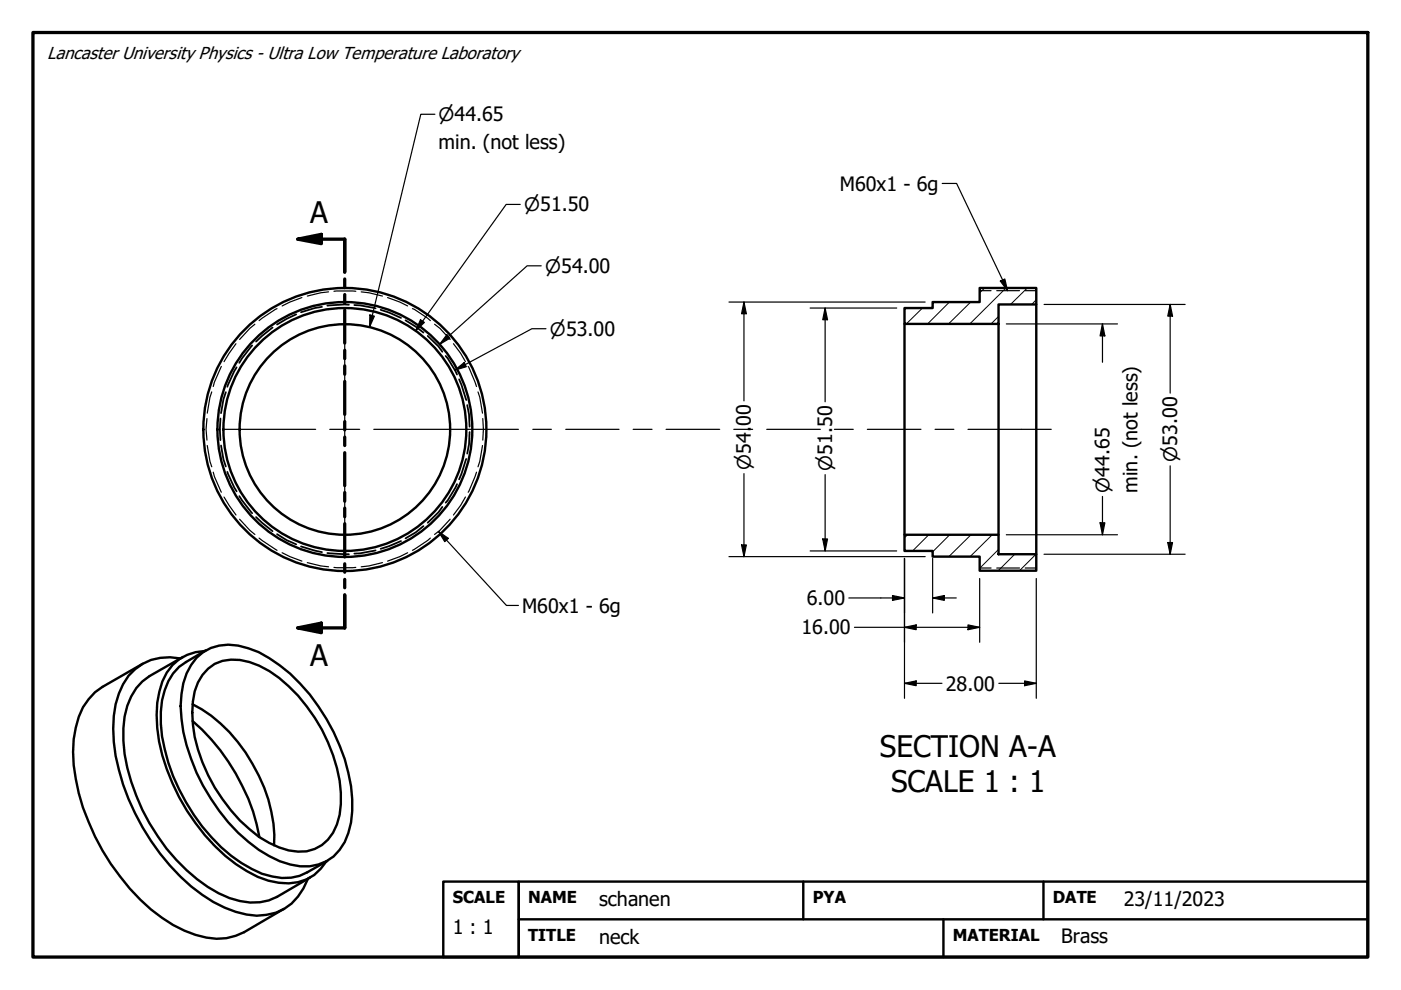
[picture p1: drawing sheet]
<svg xmlns="http://www.w3.org/2000/svg" width="297mm" height="210mm" viewBox="0 0 297 210" stroke-linecap="round" stroke-linejoin="round" font-family="sans-serif">
<!-- layer: Hatch (ANSI) -->
<g fill="none" stroke="#000" stroke-width=".21">
<path d="M195.6 65.3l-3.4 3.4M201.3 64l-4.6 4.7M205.8 64l-4.7 4.7M208.8 61.1l-1.1 1M211.7 67.1l-1.6 1.6M213.3 61.1l-7.7 7.6M217.8 61.1l-3.6 3.5M219.7 63.5l-.9 1.1M192.4 113.4l-.6 .6M196.9 113.4l-3.4 3.4M201.4 113.4l-3.7 3.6M205.9 113.4l-4.7 4.6"/>
<path d="M210.4 113.4l-4.7 4.6M211.7 116.5l-4 4M215.1 117.5l-3.5 3.5M219.6 117.5l-3.4 3.5"/>
</g>
<!-- layer: Hidden (ANSI) -->
<g fill="none" stroke="#000" stroke-width=".38">
<path d="M50.2 77.9l-2 4.1M53.5 73.3l-2.2 2.7-.6 .9M57.8 69.4l-3.5 3M62.8 66.6l-2 1-2.1 1.2M68.3 65.1l-1.6 .2-2.9 .9M74 64.6l-4.6 .2M75.1 64.7h1.2l3.3 .7M80.7 65.7l1.8 .6 2.5 1.1M86 67.9l2.1 1.4 1.7 1.2M90.7 71.2l2.3 2.2 .8 1.2M94.5 75.5l.4 .5 2 3.4M46.7 88.7l-.1 2.3 .1 2.3"/>
<path d="M46.9 94.5l.5 2.9 .5 1.5M47.9 83.2l-.5 1.5-.5 2.9M97.3 80.4l1.6 4.4M98.9 97.3l-1.6 4.3M99.1 85.9l.3 2 .2 2.6M99.6 91.6l-.2 2.6-.3 2M48.2 100l2 4.2M50.7 105.2l2.8 3.6M54.3 109.6l3.5 3M58.7 113.3l2.1 1.2 2 .9M63.8 115.9l4.5 1.2M69.4 117.3l4.6 .2"/>
<path d="M79.6 116.7l-3.3 .6-1.2 .1M85 114.7l-4.3 1.7M89.8 111.5l-1.7 1.4-2.1 1.2M93.8 107.5l-.8 1.1-2.3 2.2M96.9 102.7l-2 3.4-.4 .5"/>
</g>
<!-- layer: Hidden Narrow (ANSI) -->
<g fill="none" stroke="#000" stroke-width=".25">
<path d="M46.9 77.7l-1.4 3.3-.3 1M50 72.9l-2.5 3.8M54 68.7l-1 .9-2.2 2.4M58.7 65.4l-3.8 2.6M64 63.1l-2.5 .9-1.7 .9M69.7 61.9l-1.7 .2-2.8 .7M70.8 61.8h4.6M76.6 61.9l1.6 .2 2.9 .7M82.2 63.1l2.6 .9 1.6 .9M87.4 65.4l3.8 2.6M92.1 68.7l1.2 .9 2.1 2.4M96.1 72.9l1.6 2 1 1.8"/>
<path d="M99.3 77.7l1.7 4.3M207.7 61.6h2.4M211.3 61.6h4.9M217.4 61.6h2.3M43.9 88.7l-.2 2.3 .2 2.3M43.9 94.5l.6 3.3 .4 1.2M44.9 83.1l-.4 1.1-.6 3.4M101.3 83.1l.4 1.1 .6 3.4M102.3 94.5l-.6 3.3-.4 1.2M102.4 88.7l.1 2.3-.1 2.3M45.2 100.1l.3 1 1.4 3.3M47.5 105.4l2.5 3.8"/>
<path d="M50.8 110.1l2.2 2.3 1 .9M54.9 114.1l3.8 2.6M59.8 117.2l1.7 .8 2.5 1M65.2 119.3l2.8 .7 1.7 .2M81.1 119.3l-2.9 .7-1.6 .2M86.4 117.2l-1.6 .8-2.6 1M91.2 114.1l-3.8 2.6M95.4 110.1l-2.1 2.3-1.2 .9M98.7 105.4l-1 1.8-1.6 2M101 100.1l-1.7 4.3M70.8 120.3h4.6M207.7 120.4h2.4"/>
<path d="M211.3 120.4h4.9M217.4 120.4h2.3"/>
</g>
<!-- layer: Visible (ANSI) -->
<g fill="none" stroke="#000" stroke-width=".51">
<path d="M191.8 65.3h5.9v-1.3h10v-2.9h12v3.5h-8v4.1h-19.9zM191.8 68.7v44.7M211.7 68.7v44.7M219.7 64.6v52.9M191.8 113.4h19.9v4.1h8v3.5h-12v-3h-10v-1.2h-5.9zM38.2 139.6a10.9 10.9 0 0 0-13 7.4 27.6 27.6 0 0 0 0 16.2 48.3 48.3 0 0 0 17.7 26.5 22.9 22.9 0 0 0 11.5 4.5 10.9 10.9 0 0 0 10.9-7.9M38.8 139.3l-7.1 4.1a13.1 13.1 0 0 0-5.5 11 36.6 36.6 0 0 0 4 17.3 39.6 39.6 0 0 0 16.2 17.7 13.1 13.1 0 0 0 12.3 .8l7.1-4.2M41.7 139.5a10.1 10.1 0 0 1 10.9-2.1 26.9 26.9 0 0 1 11 7.5 41 41 0 0 1 11.1 24.5 16.4 16.4 0 0 1-2.7 10.8 9.6 9.6 0 0 1-10.5 3.1 27.1 27.1 0 0 1-13.1-9 40.6 40.6 0 0 1-10.1-24.6 15.3 15.3 0 0 1 3.4-10.2zM43.5 138a9.9 9.9 0 0 0-9.7 8.7 30.6 30.6 0 0 0 2.8 19.4 40.7 40.7 0 0 0 15.7 18.6 14.1 14.1 0 0 0 12.7 1.8l1.6-1 1.4-1.3 1.2-1.6M43.6 137.9l-4.2 2.5a10 10 0 0 0-4.5 5.9 22.5 22.5 0 0 0 0 12.5 42.4 42.4 0 0 0 14.1 22.7 22.8 22.8 0 0 0 8.7 4.3 10 10 0 0 0 7.5-.9l4.2-2.4M30.2 140.8l-8.5 4.8a12.7 12.7 0 0 0-5.6 8.7 31.8 31.8 0 0 0 1.5 16.9 48.6 48.6 0 0 0 16.8 23.4 22.9 22.9 0 0 0 11.5 4.4l2.1-.1 2-.5 1.8-.8 8.4-4.9M40.8 149.3a31.9 31.9 0 0 1 14.1 15.1 30.1 30.1 0 0 1 3.2 14.8"/>
<path d="M40.8 152.9a43.5 43.5 0 0 1 14.2 24.6M44.1 141.8a8.6 8.6 0 0 1 8.8-1.4 25.2 25.2 0 0 1 12.1 9.4 35.1 35.1 0 0 1 7.3 18.3 13.8 13.8 0 0 1-2.8 9.9 8.2 8.2 0 0 1-8.3 2.3 21.5 21.5 0 0 1-10.3-6.3 36 36 0 0 1-10-20.4 17.4 17.4 0 0 1 1.1-8.9l.9-1.6z"/>
<circle cx="73.1" cy="91.1" r="22.3"/>
<circle cx="73.1" cy="91.1" r="25.8"/>
<circle cx="73.1" cy="91.1" r="27"/>
<circle cx="73.1" cy="91.1" r="30"/>
</g>
<!-- layer: Section Line (ANSI) -->
<g fill="none" stroke="#000" stroke-width=".7">
<path d="M63.1 50.7l5-1v2zM63.1 50.7h10v7M73.1 59.2v1.8M73.1 62.5v1.8M73.1 65.8v6.9M73.1 74.3v1.7M73.1 77.6v1.7M73.1 80.9v7M73.1 89.4v1.8M73.1 92.7v1.8M73.1 96v7M73.1 104.4v1.9"/>
<path d="M73.1 107.7v1.9M73.1 111v7.1M73.1 119.5v1.8M63.1 133.1l5-1v2zM73.1 122.8v1.8M73.1 126.1v7h-10"/>
</g>
<path d="M63.1 50.7l5-1v2zM63.1 133.1l5-1v2z" fill="#000"/>
<!-- layer: Border (ANSI) -->
<path d="M7 6.9h283v196h-283z" fill="none" stroke="#000" stroke-width=".7"/>
<!-- layer: Title (ANSI) -->
<path d="M94 186.9h16v16h-16zM110 186.9h180v16h-180zM110 194.9h180M170.3 186.9v8M200 194.9v8M221.2 186.9v8" fill="none" stroke="#000" stroke-width=".51"/>
<!-- layer: Dimension (ANSI) -->
<g fill="none" stroke="#000" stroke-width=".25">
<path d="M92.2 24.2h-3l-10.8 45.1M110.3 43.3h-3l-19.2 26.8M114.7 56.4h-2.9l-18.6 16.6M78.4 66.8l1 .2-1 2.3zM89.2 67.8l.8 .6-1.9 1.7zM94.7 71l.7 .7-2.2 1.3zM96.5 78.5l1.9-1.6 .5 .9zM115.8 69.7h-3l-16.3 8.8M154.6 64h41.6M157.7 64l.5 2.5h-1zM157.7 64v21M171.8 65.3h18.3"/>
<path d="M174.9 65.3l.6 2.5h-1.1zM174.9 65.3v19.9M213.4 68.7h23.5M221.4 64.6h29.9M233.7 68.7l.6 2.5h-1.1zM233.7 68.7v8.1M248.1 64.6l.5 2.4h-1zM248.1 64.6v18.7M248.1 98.8v18.7M154.6 118h41.6M157.2 115.5h1l-.5 2.5zM157.7 100.4v17.6"/>
<path d="M171.8 116.8h18.3M174.4 114.3h1.1l-.6 2.5zM174.9 100.6v16.2M191.8 118.4v29.7M197.7 118.4v11.6M213.4 113.4h23.5M221.4 117.5h29.9M233.2 110.8h1.1l-.6 2.6zM233.7 105.3v8.1M247.6 115h1l-.5 2.5zM180 126.8h11.8M181.2 133h26.5"/>
<path d="M189.2 126.3l2.6 .5-2.6 .5zM191.8 133l2.4-.5v1zM197.7 126.8l2.5-.5v1zM197.7 126.8h5.1M205.2 132.5l2.5 .5-2.5 .5zM207.7 122.7v13.5M219.7 122.7v25.4M191.8 144.9l2.4-.5v1zM191.8 144.9h7.9M211.8 144.9h7.9M217.2 144.4l2.5 .5-2.5 .5z"/>
</g>
<g fill="#000">
<path d="M78.4 66.8l1 .2-1 2.3zM89.2 67.8l.8 .6-1.9 1.7zM94.7 71l.7 .7-2.2 1.3zM96.5 78.5l1.9-1.6 .5 .9zM157.7 64l.5 2.5h-1zM174.9 65.3l.6 2.5h-1.1zM233.7 68.7l.6 2.5h-1.1zM248.1 64.6l.5 2.4h-1zM157.2 115.5h1l-.5 2.5zM174.4 114.3h1.1l-.6 2.5zM233.2 110.8h1.1l-.6 2.6zM247.6 115h1l-.5 2.5z"/>
<path d="M189.2 126.3l2.6 .5-2.6 .5zM191.8 133l2.4-.5v1zM197.7 126.8l2.5-.5v1zM205.2 132.5l2.5 .5-2.5 .5zM191.8 144.9l2.4-.5v1zM217.2 144.4l2.5 .5-2.5 .5z"/>
</g>
<!-- layer: Center Mark (ANSI) -->
<path d="M73.1 65.5v19.4M73.1 87.9v6.3M73.1 97.2v19.4" fill="none" stroke="#000" stroke-width=".25"/>
<!-- layer: Centerline (ANSI) -->
<g fill="none" stroke="#000" stroke-width=".25">
<path d="M47.6 91h19.3M69.9 91h6.4M79.2 91h30.7M113 91h3.9M120 91h11.3M134.2 91h4M141.2 91h11.4M155.6 91h4M162.6 91h11.3M176.9 91h4M183.9 91h11.4M198.2 91h4"/>
<path d="M205.2 91h17.7"/>
</g>
<!-- layer: Symbol (ANSI) -->
<path d="M199.8 38.9h3l10.8 22.7M212.1 59.6l.9-.4 .6 2.4zM93 112.7l2.1 1.4-.8 .7zM93 112.7l14.4 15.7h2.5" fill="none" stroke="#000" stroke-width=".25"/>
<path d="M212.1 59.6l.9-.4 .6 2.4zM93 112.7l2.1 1.4-.8 .7z" fill="#000"/>
<g font-size="6.3">
<text x="65.8" y="47.2">A</text>
<text x="65.8" y="141.2">A</text>
<text x="186.6" y="160.4">SECTION A-A</text>
<text x="188.9" y="168">SCALE 1 : 1</text>
</g>
<g font-size="4.2">
<text x="93" y="31.7">min. (not less)</text>
<text x="178.1" y="40.4">M60x1 - 6g</text>
<text x="159.2" y="90.4" transform="rotate(-90 159.2 90.4)">00</text>
<text x="241.2" y="104.4" transform="rotate(-90 241.2 104.4)">min. (not less)</text>
<text x="110.7" y="129.9">M60x1 - 6g</text>
<text x="171.1" y="128.3">6.00</text>
<text x="169.9" y="134.5">16.00</text>
<text x="200.5" y="146.4">28.00</text>
<text x="96" y="198">1 : 1</text>
<text x="127" y="192.1">schanen</text>
<text x="238.3" y="192.1">23/11/2023</text>
<text x="127" y="200.1">neck</text>
<text x="225" y="199.9">Brass</text>
</g>
<g font-size="3.9">
<text x="93" y="25.7">⌀44.65</text>
<text x="111.1" y="44.8">⌀51.50</text>
<text x="115.6" y="57.8">⌀54.00</text>
<text x="116.6" y="71.2">⌀53.00</text>
<text x="159.2" y="99.6" transform="rotate(-90 159.2 99.6)">⌀54.</text>
<text x="176.4" y="99.8" transform="rotate(-90 176.4 99.8)">⌀51.50</text>
<text x="249.6" y="98" transform="rotate(-90 249.6 98)">⌀53.00</text>
<text x="235.2" y="104.4" transform="rotate(-90 235.2 104.4)">⌀44.65</text>
</g>
<text font-size="3.7" x="10" y="12.5">Lancaster University Physics - Ultra Low Temperature Laboratory</text>
<g font-size="3.5">
<text x="96" y="191.5">SCALE</text>
<text x="112" y="191.4">NAME</text>
<text x="172.3" y="191.4">PYA</text>
<text x="223.2" y="191.4">DATE</text>
<text x="112" y="199.4">TITLE</text>
<text x="202" y="199.4">MATERIAL</text>
</g>
</svg>
